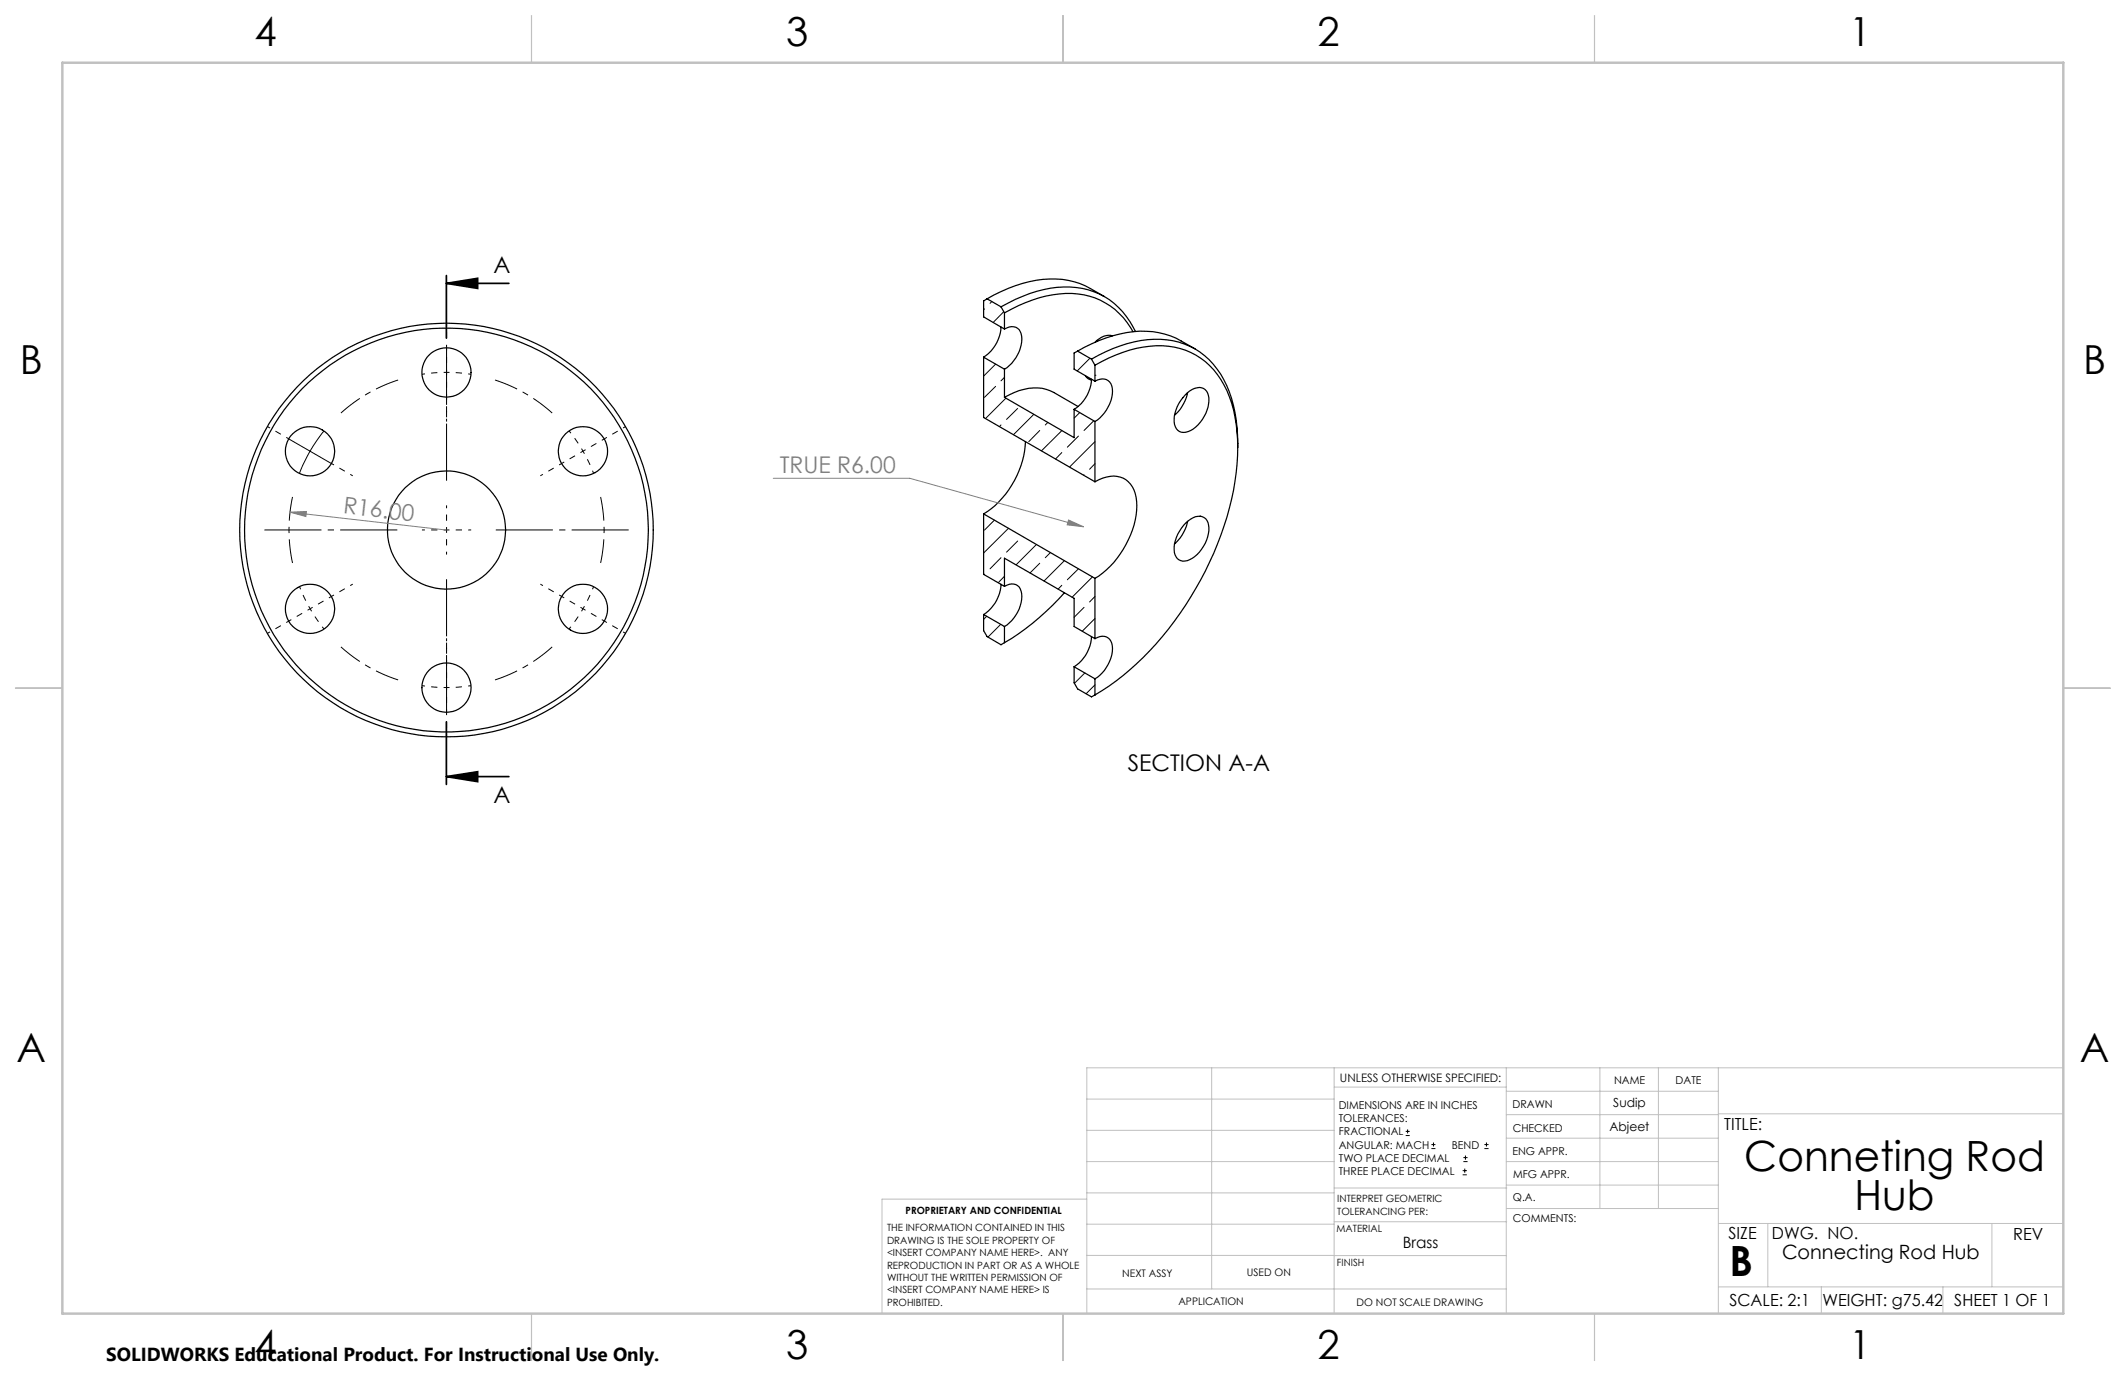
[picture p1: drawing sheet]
<svg xmlns="http://www.w3.org/2000/svg" width="432mm" height="279mm" viewBox="0 0 432 279" stroke-linecap="round" stroke-linejoin="round" font-family="sans-serif">
<g fill="none" stroke="#000" stroke-width=".25">
<path d="M199.8 72.5l4.2 2.5M199.8 72.5v12.3l22.6 13M200.5 60.7l-.7 .4v3.2l4.2 2.5M200.5 60.7l2.8 1.6M203.3 62.3a25.6 25.6 0 0 1 15.3-3.9 14.7 14.7 0 0 1 12 8.9M203.3 66.4a7.7 7.7 0 0 1-3.5 6.1M203.3 62.3l.7 1.2M204 63.5a25.1 25.1 0 0 1 14.9-3.8 14.4 14.4 0 0 1 11.2 7.6M204 66.8a2.09 2.09 0 0 1 3.4 1 7.2 7.2 0 0 1-3.4 7.2M204 63.5v3.3M204 75v5.7M218.9 71.3l-.7 .4v3.3l4.2 2.4"/>
<path d="M218.9 71.3l2.8 1.6M220.5 76.3a1.75 1.75 0 0 0 1.2 .9M221.7 72.9a24.5 24.5 0 0 1 16.5-3.7 15.3 15.3 0 0 1 11.5 10.3 31.1 31.1 0 0 1 1.7 11.4M221.7 77a7.6 7.6 0 0 1-3.5 6.1M221.7 72.9l.7 1.3M222.4 74.2a25.1 25.1 0 0 1 14.9-3.9 14.8 14.8 0 0 1 12.4 10.3 35.9 35.9 0 0 1 .8 18.9 67.9 67.9 0 0 1-22.4 37.7l-2.9 2.1-2.8 1.8M222.4 77.4a2.15 2.15 0 0 1 3.4 1 7.3 7.3 0 0 1-3.4 7.2M222.4 74.2v3.2M222.8 69.1v.2M224.3 60.2a19.8 19.8 0 0 0-7.3-3.3 23.1 23.1 0 0 0-15.1 3l-1.4 .8M225.9 68.2a3.5 3.5 0 0 0-3.5 1.3M241.2 79.8a2.84 2.84 0 0 1 3.6-.7 3.9 3.9 0 0 1 .3 4.2 6.7 6.7 0 0 1-4.3 4.5 1.98 1.98 0 0 1-2.3-2.1 7.7 7.7 0 0 1 2.7-5.9z"/>
<path d="M241.2 79.7a8.4 8.4 0 0 1-2.7 4.6M242.7 70.8a19.6 19.6 0 0 0-7.3-3.2 23.1 23.1 0 0 0-15.1 2.9l-1.4 .8M204 80.7a11.4 11.4 0 0 1 8.5-1.6l1.5 .6 5 2.8M204 80.7l14.2 8.2v-5.8M208.3 89.7a18.7 18.7 0 0 1-8.5 14.7M218.2 83.1l4.2 2.5M222.4 97.8a6 6 0 0 1 6.3-.4 6.1 6.1 0 0 1 2.2 5.3 18.9 18.9 0 0 1-8.5 14.7M222.4 85.6v12.2M199.8 104.4v12.2l4.2 2.5M199.8 104.4l22.6 13M203.3 118.6a7.7 7.7 0 0 1-3.5 6.2M204 119.1a2.08 2.08 0 0 1 3.4 1 7.1 7.1 0 0 1-3.4 7.1"/>
<path d="M204 119.1v-5.8l14.2 8.2v5.7l4.2 2.5M222.4 117.4v12.3M240.8 106.2l.5-.4a2.5 2.5 0 0 1 3.8-.1 6.2 6.2 0 0 1-1.5 6.4 4 4 0 0 1-3.8 1.7 2.43 2.43 0 0 1-1.3-2.8 8 8 0 0 1 2.3-4.8zM241.2 105.9a8.4 8.4 0 0 1-2.7 4.6M199.8 124.8v3.3l.7 1.2 2.8 1.6 .7-.4M199.8 124.8l4.2 2.4M204 127.2v3.3M216.2 120.4a51.5 51.5 0 0 1-12.2 10.1M218.2 135.4v3.2l.7 1.3 2.8 1.6 .7-.4M218.2 135.4l4.2 2.4M221.7 129.3a7.7 7.7 0 0 1-3.5 6.1M222.4 129.7a2.17 2.17 0 0 1 2.5-.3 2.17 2.17 0 0 1 1.1 2.3 7.8 7.8 0 0 1-3.6 6.1"/>
<path d="M222.4 137.8v3.3"/>
<circle cx="90.7" cy="75.6" r="5"/>
<circle cx="63" cy="91.6" r="5"/>
<circle cx="118.4" cy="91.6" r="5"/>
<circle cx="90.7" cy="107.6" r="42"/>
<circle cx="90.7" cy="107.6" r="41"/>
<circle cx="90.7" cy="107.6" r="12"/>
<circle cx="63" cy="123.6" r="5"/>
<circle cx="90.7" cy="139.6" r="5"/>
<circle cx="118.4" cy="123.6" r="5"/>
</g>
<g fill="none" stroke="#000" stroke-width=".2">
<path d="M200 62.7l-.2 .2M201.4 61.2l-.3 .4M202.2 73.9l-2.4 2.5M202.2 78.5l-2.2 2.2M203.9 63.3l-2.2 2.2M204 76.6l-.7 .7M221.4 72.7l-2.6 2.6M222.4 76.2h.1M58.6 89.1l8.7 5M65.8 87.5a31.4 31.4 0 0 0-5 8.6M203.3 86.3l-.3 .3M204.3 80.9l-4.1 4.1"/>
<path d="M206.7 82.9l-2.3 2.3M210 84.1l-4.2 4.2M211.2 87.4l-2.2 2.3M212.8 85.8l-.5 .5M215.7 91.9l-1.3 1.3M215.7 87.4l-4.2 4.1M219 88.5l-2.2 2.3M219.3 83.8l-1.1 1.1M220.2 96.4l-.1 .1M222.1 85.4l-1.9 2M222.4 89.7l-5.2 5.1M222.4 94.2l-1.1 1.1"/>
<path d="M200 116.6l-.1 .1M202 105.6l-2 2M203.3 113.2l-2.2 2.3M204 117l-1.3 1.3M204.8 107.3l-5 5M206.7 109.9l-2.3 2.2M210.5 110.6l-4.1 4.1M211.2 114.4l-2 1.9M213.4 112.2l-1.1 1M215.7 118.9l-.8 .7M216.2 113.8l-4.1 4.2M219 115.5l-2.2 2.2"/>
<path d="M221.9 117.1l-4.2 4.2M200.4 125.1l-.6 .7M203.2 126.8l-2.5 2.6M220.2 123.3l-2 2M220.3 136.6l-2.1 2.1M222.4 139.1l-1.8 1.8M222.4 125.6l-2.6 2.6M222.4 121.1l-1.1 1.1M285.5 230.6h.8M285.5 229.7h.8M285.9 229.3v.9M290.7 233.2h.8"/>
<path d="M290.7 232.4h.8M291.1 232v.8M297.1 238.5h.8M297.1 237.7h.8M297.2 235.9h.9M297.2 235.1h.9M297.5 237.3v.8M297.6 234.6v.9M301.5 233.2h.8M301.5 232.4h.8M301.9 232v.8"/>
</g>
<g fill="none" stroke="#000" stroke-width=".2" stroke-dasharray="15.2 1.3 1.3 1.3" stroke-dashoffset="14.6" stroke-linecap="butt">
<path d="M90.7 75.6l-5 .4M90.7 75.6l5 .4M90.7 75.6v-5M90.7 75.6v5M90.7 70.6v-5M58.7 89.1l-4.4-2.5M67.3 94.1l4.3 2.5M90.7 80.6v5M114.1 94.1l-4.3 2.5M118.4 91.6l-2.8-4.1M118.4 91.6l2.2 4.5M118.4 91.6l4.3-2.5"/>
<path d="M118.4 91.6l-4.3 2.5M122.7 89.1l4.4-2.5M90.7 107.6v-5M90.7 107.6h-5M90.7 107.6v5M90.7 107.6h5M58.7 126.1l-4.4 2.5M63 123.6l2.8 4.1M63 123.6l-2.2-4.5M63 123.6l-4.3 2.5M63 123.6l4.3-2.5M67.3 121.1l4.3-2.5"/>
<path d="M90.7 139.6l5-.4M90.7 139.6l-5-.4M90.7 139.6v5M90.7 139.6v-5M90.7 134.6v-5M114.1 121.1l-4.3-2.5M118.4 123.6l2.2-4.5M118.4 123.6l-2.8 4.1M118.4 123.6l4.3 2.5M118.4 123.6l-4.3-2.5M122.7 126.1l4.4 2.5M90.7 144.6v5"/>
</g>
<path d="M80.9 77.2a32 32 0 0 0-11.7 6.7M112.1 83.9a32 32 0 0 0-11.6-6.7M59.4 100.9a32 32 0 0 0 0 13.4M122 114.3a32 32 0 0 0 0-13.4M69.2 131.4a32 32 0 0 0 11.7 6.7M100.5 138.1a32 32 0 0 0 11.6-6.7" fill="none" stroke="#000" stroke-width=".2" stroke-dasharray="15.2 1.3 1.3 1.3" stroke-dashoffset="10.4" stroke-linecap="butt"/>
<path d="M90.7 57.5l6.3-1v2.1zM90.7 57.5h12.7M90.7 56v12.7M90.7 157.7l6.3-1v2zM90.7 146.6v12.7M90.7 157.7h12.7" fill="none" stroke="#000" stroke-width=".35"/>
<path d="M157.1 97.1h27.7l35.3 9.9M58.9 104l3.3-.1-.1 1zM58.9 104l31.8 3.6M217 105.6l3.1 1.4-3.4-.4z" fill="none" stroke="#808080" stroke-width=".2"/>
<path d="M90.7 97.6v-27M80.7 107.6h-27M90.7 117.6v27M100.7 107.6h27" fill="none" stroke="#000" stroke-width=".2" stroke-dasharray="15.2 1.3 1.3 1.3" stroke-dashoffset="3.6" stroke-linecap="butt"/>
<g fill="none" stroke="#c0c0c0" stroke-width=".2">
<path d="M246.1 216.8v44.9M271 216.8v49.9M305.9 216.8v49.9M324.9 216.8v28.6M336.8 216.8v28.6M349 216.8v49.9M419.1 216.8h-198.4v49.9M220.7 235.9h50.3M220.7 229.5h50.3M220.7 223.2h50.3M271 220.7h34.9M305.9 231.1h43.1"/>
<path d="M305.9 226.3h43.1M305.9 221.6h43.1M305.9 235.9h43.1M349 226.2h70.1M220.7 248.6h50.3M220.7 242.2h50.3M220.7 254.9h50.3M220.7 243.5h-41.6v23.2M271 255h34.9M271 248.1h35M271 241.2h35M305.9 240.6h43.1"/>
<path d="M306 245.4h43M349 248.4h70.1M359.1 248.4v12.9M404.6 248.4v12.9M220.7 261.7h85.2M349 261.3h70.1M369.9 261.3v5.4M394.6 261.3v5.4"/>
</g>
<path d="M107.9 3.2v9.5M215.9 3.2v9.5M323.8 3.2v9.5M3.1 139.7h9.6M419.1 139.7h9.5M107.9 266.7v9.6M215.9 266.7v9.6M323.8 266.7v9.6" fill="none" stroke="#c0c0c0" stroke-width=".25"/>
<path d="M12.7 12.7h406.4v254h-406.4z" fill="none" stroke="#c0c0c0" stroke-width=".5"/>
<path d="M90.7 57.5l6.3-1v2.1zM90.7 157.7l6.3-1v2z" fill="#000"/>
<g fill="#808080">
<path d="M58.9 104l3.3-.1-.1 1z"/>
<path d="M217 105.6l3.1 1.4-3.4-.4z"/>
</g>
<g font-size="8.5">
<text x="354.3" y="237.7">Conneting Rod</text>
<text x="376.7" y="245.8">Hub</text>
<text x="351.3" y="259">B</text>
</g>
<g font-size="8.1">
<text x="51.7" y="9.3">4</text>
<text x="159.7" y="9.3">3</text>
<text x="267.6" y="9.3">2</text>
<text x="375.6" y="9.3">1</text>
<text x="4" y="76">B</text>
<text x="423.1" y="76">B</text>
<text x="3.3" y="215.7">A</text>
<text x="422.4" y="215.7">A</text>
<text x="51.7" y="276">4</text>
<text x="159.7" y="276">3</text>
<text x="267.6" y="276">2</text>
<text x="375.6" y="276">1</text>
</g>
<g font-size="4.7">
<text x="100.3" y="55.4">A</text>
<text x="229.1" y="156.7">SECTION A-A</text>
<text x="100.3" y="163">A</text>
</g>
<g font-size="4.7" fill="#808080">
<text x="158.4" y="96.1">TRUE R6.00</text>
<text x="69.6" y="104.2" transform="rotate(6 69.6 104.2)">R16.00</text>
</g>
<text font-size="4" x="361.9" y="255.7">Connecting Rod Hub</text>
<text font-size="3.8" x="21.6" y="276.3">SOLIDWORKS Educational Product. For Instructional Use Only.</text>
<g font-size="3.4">
<text x="350.2" y="229.5">TITLE:</text>
<text x="351.1" y="251.6">SIZE</text>
<text x="359.9" y="251.6">DWG. NO.</text>
<text x="408.9" y="251.7">REV</text>
<text x="351.2" y="265.2">SCALE: 2:1</text>
<text x="370.1" y="265.3">WEIGHT: g75.42</text>
<text x="396.9" y="265.2">SHEET 1 OF 1</text>
</g>
<text font-size="3.2" x="284.9" y="253.3">Brass</text>
<g font-size="2.5">
<text x="327.7" y="224.8">Sudip</text>
<text x="326.9" y="229.6">Abjeet</text>
</g>
<text font-size="2.4" x="272.2" y="219.7">UNLESS OTHERWISE SPECIFIED:</text>
<g font-size="2.2">
<text x="327.8" y="220.1">NAME</text>
<text x="340.3" y="220.2">DATE</text>
<text x="271.9" y="225.3">DIMENSIONS ARE IN INCHES</text>
<text x="271.9" y="227.9">TOLERANCES:</text>
<text x="307.2" y="224.9">DRAWN</text>
<text x="271.9" y="230.6">FRACTIONAL</text>
<text x="271.9" y="233.2">ANGULAR: MACH</text>
<text x="294.9" y="233.2">BEND</text>
<text x="307.3" y="229.8">CHECKED</text>
<text x="271.9" y="235.9">TWO PLACE DECIMAL</text>
<text x="271.9" y="238.5">THREE PLACE DECIMAL</text>
<text x="307.2" y="234.4">ENG APPR.</text>
<text x="307.3" y="239.2">MFG APPR.</text>
<text x="307.3" y="243.9">Q.A.</text>
<text x="307.3" y="248.1">COMMENTS:</text>
</g>
<g font-size="2.1">
<text x="227.9" y="259.2">NEXT ASSY</text>
<text x="253.3" y="259.2">USED ON</text>
<text x="239.3" y="265">APPLICATION</text>
<text x="275.5" y="265.1">DO NOT SCALE DRAWING</text>
</g>
<g font-size="2">
<text x="271.6" y="244.1">INTERPRET GEOMETRIC</text>
<text x="180.2" y="250">THE INFORMATION CONTAINED IN THIS</text>
<text x="183.9" y="246.4">PROPRIETARY AND CONFIDENTIAL</text>
<text x="271.5" y="250.2">MATERIAL</text>
<text x="271.6" y="246.6">TOLERANCING PER:</text>
<text x="180.2" y="252.5">DRAWING IS THE SOLE PROPERTY OF</text>
<text x="180.2" y="255.1">&lt;INSERT COMPANY NAME HERE&gt;. ANY</text>
<text x="180.2" y="257.6">REPRODUCTION IN PART OR AS A WHOLE</text>
<text x="271.5" y="257">FINISH</text>
<text x="180.2" y="260.1">WITHOUT THE WRITTEN PERMISSION OF</text>
<text x="180.2" y="262.6">&lt;INSERT COMPANY NAME HERE&gt; IS</text>
<text x="180.2" y="265.2">PROHIBITED.</text>
</g>
</svg>
